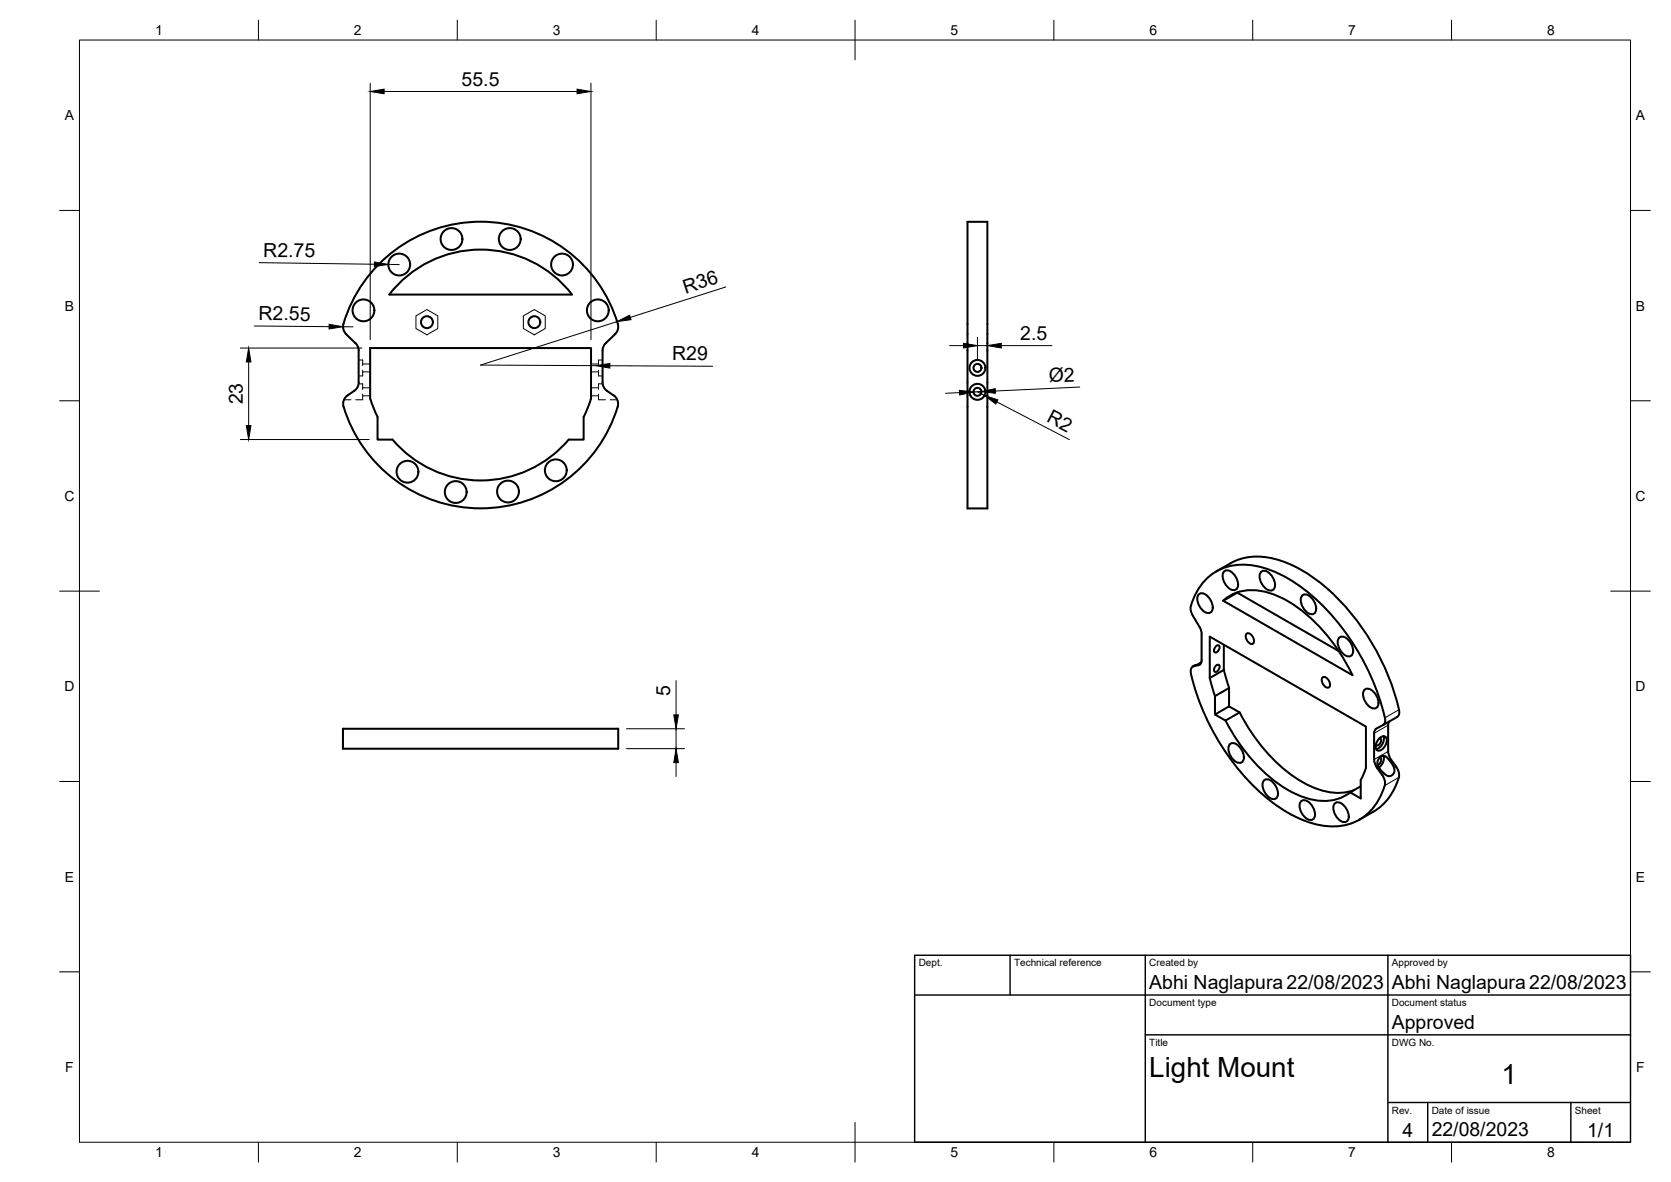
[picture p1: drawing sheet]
<svg xmlns="http://www.w3.org/2000/svg" width="420mm" height="297mm" viewBox="0 0 420 297" stroke-linecap="round" stroke-linejoin="round" font-family="sans-serif">
<!-- layer: Hidden -->
<g fill="none" stroke="#000" stroke-width=".25">
<path d="M104.6 79.4l2.7-1.6 2.8 1.6v3.2l-2.8 1.5-2.7-1.5zM131.6 79.4l2.7-1.6 2.8 1.6v3.2l-2.8 1.5-2.7-1.5zM90.1 96.5h1.1v1.4M90.2 90.5h1v1.4M91.2 99.1v1.4h-1.8M91.2 93.1v1.4h-1M91.2 91.5h1.9M91.2 93.5h1.9M91.2 97.5h1.9M91.2 99.5h1.9M148.6 91.5h1.9M148.6 93.5h1.9"/>
<path d="M148.6 97.5h1.9M148.6 99.5h1.9M150.5 99.1v1.4h1.8M150.5 93.1v1.4h1M151.5 90.5h-1v1.4M151.5 96.5h-1v1.4M86.5 100.5h1.7M153.4 100.5h1.8"/>
</g>
<!-- layer: Visible -->
<g fill="none" stroke="#000" stroke-width=".51">
<path d="M243.3 55.7h5v72.1h-5zM97.9 74h45.9M143.8 74a29 29 0 0 0-45.9 0M87 84l2.7 2.6 .4 .7 .1 .8M87 84l-.7-1.2a4.8 4.8 0 0 1 .7-3.5 36 36 0 0 1 35.1-23.6 36 36 0 0 1 33.3 26.2v.9l-.4 .8-3 3-.4 .7-.1 .8M89.1 98.2a4.1 4.1 0 0 0-2.8 2.9v.6a36 36 0 0 0 34.6 26 36 36 0 0 0 34.5-26 2.55 2.55 0 0 0-1.1-2.3l-1.7-1.2M90.2 88.1v8M90.2 96.1a2.55 2.55 0 0 1-1.1 2.1M151.5 88.1v8a2.55 2.55 0 0 0 1.1 2.1M244 99.4a1.96 1.96 0 0 1 .4-2.4l.8-.5h.9l.8 .3 .5 .6a1.91 1.91 0 0 1 0 2.2l-.8 .7-1.1 .2-.9-.4-.6-.7M93.1 100.2v-12.7h55.5v12.7M148.6 100.2l-1.8 4.6-.1 5.7h-3.7a29 29 0 0 1-44.3-.1l-3.8 .1v-5.7l-1.8-4.6"/>
<path d="M299.9 154.7l1.7 2.8M299.9 154.7l-.4-1a3.7 3.7 0 0 1 .5-3.1 13.1 13.1 0 0 1 14.9-8.5 33.5 33.5 0 0 1 18.1 10.5 60.2 60.2 0 0 1 15.2 27.8M301.3 149.5a1.66 1.66 0 0 1 2.6 .5l.6 1a2.32 2.32 0 0 1-.1 2.9 2.51 2.51 0 0 1-2.9-1.8 2.91 2.91 0 0 1-.2-2.6zM301.6 157.5l.5 1.8M302.1 159.3v6.6M305.8 143.6a18.4 18.4 0 0 1 8.8-3.7 24.2 24.2 0 0 1 15.7 5.3 58.3 58.3 0 0 1 21.5 33.6 1.35 1.35 0 0 1-.5 1.4l-5.2 2.9-.4 .5-.2 .7M307.6 151a11.6 11.6 0 0 1 11.9-1.9 35.8 35.8 0 0 1 17.3 14.8l3.3 5.8-32.5-18.7 3.5-2.1 25.5 14.7M307.7 143.7a1.66 1.66 0 0 1 2.5 .6l.7 1a2.32 2.32 0 0 1-.2 2.9 2.51 2.51 0 0 1-2.9-1.8 2.91 2.91 0 0 1-.1-2.7zM311.2 148.8l-.1 .1M313.4 159.3a1.28 1.28 0 0 1 1.7 1 .9 .9 0 0 1 .3 .9 .9 .9 0 0 1-.8 .6 1.95 1.95 0 0 1-1.2-2.5zM317 143.8a1.66 1.66 0 0 1 2.5 .6l.7 1a2.32 2.32 0 0 1-.2 2.9 2.51 2.51 0 0 1-2.9-1.8 2.91 2.91 0 0 1-.1-2.7zM327.3 149.8a1.66 1.66 0 0 1 2.6 .5l.6 1a2.32 2.32 0 0 1-.1 2.9 2.51 2.51 0 0 1-2.9-1.8 2.91 2.91 0 0 1-.2-2.6z"/>
<path d="M301.8 166.9l-1.3 .2-.6 .4M302.1 166.4l-1.2 .7M302.1 165.9a1.15 1.15 0 0 1-.7 1.2l-1.3 .3a1.36 1.36 0 0 0-.6 1.9 57.7 57.7 0 0 0 22.7 34 22.8 22.8 0 0 0 15.3 4.2 13.3 13.3 0 0 0 10.8-10.9l-.1-.5a9.1 9.1 0 0 0-2.2-3.5l-.5-1.7M304.2 170.4l1.3 4.5M305.5 179.6l3.5-2.1 2.7 1.5-3.6 2.1zM305.7 162.5l.8-.3a1.16 1.16 0 0 1-1 1.7 1.01 1.01 0 0 1 .2-1.4zM305.7 167.4l.8-.3a1.16 1.16 0 0 1-1 1.7 1.01 1.01 0 0 1 .2-1.4zM307.7 162v6.3l-3.5 2.1v-10.4l39.3 22.6v10.4l-1.4 3M307.7 168.3l1.4 4.6M309 177.5v-4.6l-3.5 2v4.7M311.7 179a41.6 41.6 0 0 0 17.1 18.2 14.6 14.6 0 0 0 11.7 1.3M332.5 170.3a1.28 1.28 0 0 1 1.7 .9 .9 .9 0 0 1 .3 1 .9 .9 0 0 1-.8 .6 1.95 1.95 0 0 1-1.2-2.5z"/>
<path d="M336.6 160.4a1.66 1.66 0 0 1 2.6 .5l.6 1a2.32 2.32 0 0 1-.1 2.9 2.51 2.51 0 0 1-2.9-1.8 2.91 2.91 0 0 1-.2-2.6zM343 173.5a1.66 1.66 0 0 1 2.5 .5l.7 1a2.32 2.32 0 0 1-.2 2.9 2.51 2.51 0 0 1-2.9-1.8 2.91 2.91 0 0 1-.1-2.6zM86.2 183.1h69.2v5.1h-69.2zM308.1 181.1a41.8 41.8 0 0 0 17.1 18.2 13.8 13.8 0 0 0 13.4 .5l.9-.7M309.1 187.1a1.66 1.66 0 0 1 2.6 .6l.6 1a2.32 2.32 0 0 1-.1 2.9 2.51 2.51 0 0 1-2.9-1.8 2.91 2.91 0 0 1-.2-2.7zM317.7 196.2a1.66 1.66 0 0 1 2.6 .6l.6 1a2.32 2.32 0 0 1-.1 2.9 2.51 2.51 0 0 1-2.9-1.8 2.91 2.91 0 0 1-.2-2.7zM342.1 196v4.6l-2.6-1.5 2.6-1.5M345.5 184.3v6.6M346.9 185.5l.2 .1a1.2 1.2 0 0 1-1 1.7l-.2-.2M346.9 190.4l.6-.4h.5l.5 .1 .6 .7a4.5 4.5 0 0 1 1.5 2.8l-.2 .8-.5 .5-.5 .2-.7-.2a5.5 5.5 0 0 1-2.1-2.2l-.2-.5a1.91 1.91 0 0 1 .5-1.8zM346.9 190.4a1.07 1.07 0 0 1-.5 1.8M346.9 185.5a1 1 0 0 1 1.4-.4 1 1 0 0 1 .4 1.4l-.4 .9a1.62 1.62 0 0 1-2.1 1.1 2.4 2.4 0 0 1 .7-3z"/>
<path d="M347.9 185a2.72 2.72 0 0 1-1.9 3.3M347.9 189.9a2.81 2.81 0 0 1-1.2 3M348.2 180.4l.1 .5a1.33 1.33 0 0 1-.5 1.3M349.3 181.3l-.3 1v6.5l.2 .9 .6 1.3a6.9 6.9 0 0 1 2 3.5l-.1 .9M351.7 195.4a14.6 14.6 0 0 1-6.4 8.6l-3.5 2M327 201.5a1.66 1.66 0 0 1 2.6 .5l.6 1a2.32 2.32 0 0 1-.1 3 2.51 2.51 0 0 1-2.9-1.9 2.91 2.91 0 0 1-.2-2.6zM335.5 202a1.66 1.66 0 0 1 2.6 .6l.6 1a2.32 2.32 0 0 1-.1 2.9 2.51 2.51 0 0 1-2.9-1.9 2.91 2.91 0 0 1-.2-2.6z"/>
<circle cx="91.4" cy="78" r="2.74"/>
<circle cx="100.4" cy="66.5" r="2.74"/>
<circle cx="113.5" cy="60.1" r="2.74"/>
<circle cx="128.2" cy="60.1" r="2.74"/>
<circle cx="141.3" cy="66.5" r="2.74"/>
<circle cx="150.3" cy="78" r="2.74"/>
<circle cx="107.3" cy="81" r="1.49"/>
<circle cx="134.4" cy="81" r="1.49"/>
<circle cx="245.8" cy="92.5" r="2"/>
<circle cx="245.8" cy="92.5" r="1.01"/>
<circle cx="245.8" cy="98.5" r="1.01"/>
<circle cx="102.5" cy="118.6" r="2.74"/>
<circle cx="139.8" cy="118.2" r="2.74"/>
<circle cx="114.6" cy="123.7" r="2.74"/>
<circle cx="127.7" cy="123.5" r="2.74"/>
</g>
<!-- layer: Visible Narrow -->
<path d="M300.7 167.1l-.6 .3M301.7 166.9l-.4 .3M351.7 178.4l-3.5 2M346.6 192.8l-.3 .2M348 194.4l-.5 .3M349 188.8l-3.5 2.1M349 182.3l-3.5 2M349.8 191l-.3 .2M351 192.6l-.5 .3M351.7 195.4l-3.5 2" fill="none" stroke="#000" stroke-width=".25"/>
<!-- layer: BORDER -->
<g fill="none" stroke="#000" stroke-width=".25">
<path d="M20 10.1h390v276.9h-390zM65 5.1v5M115 5.1v5M165 5.1v5M215 5.1v10M265 5.1v5M315 5.1v5M365 5.1v5M15 52.9h5M410 52.9h5M15 100.7h5M410 100.7h5"/>
<path d="M15 148.6h10M405 148.6h10M15 196.4h5M410 196.4h5M15 244.2h5M410 244.2h5M65 287v5M115 287v5M165 287v5M215 282.1v9.9M265 287v5M315 287v5"/>
<path d="M365 287v5"/>
</g>
<!-- layer: TITLEBLOCK -->
<path d="M230 240.1h180v46.9h-180zM230 250h180M254 240.1v9.9M288 240.1v46.9M349 240.1v46.9M288 260.1h122M349 277.1h61M359 277.1v9.9M395 277.1v9.9" fill="none" stroke="#000" stroke-width=".36"/>
<!-- layer: FD_Dimensions -->
<g fill="none" stroke="#000" stroke-width=".25">
<path d="M93.1 20.9v64.5M96.6 23h48.5M148.6 20.9v64.5M65.2 66l28.9 .4M97.6 66.4l2.8 .1M182.5 72.1l-24 7.7M60.4 87.5h30.6M62.5 91v16M64 81.9l18.8 .2M86.3 82.1h2.5M153.3 91.9l25.9 .1M155.2 80.8l-34.4 10.9 29 .2"/>
<path d="M238.8 86.9h3.5M241.3 98.7l-3.5 .1M245.8 98.5l1.7 .9M245.8 84.8v5.6M245.8 86.9h2.5M246.8 98.4l-2 .1M248.3 84.8v1.2M251.8 86.9h12.7M271.5 97.3l-21.2 1M60.4 110.5h32.4M250.6 101l18.3 9.5M170 171v8.6"/>
<path d="M157.5 188.1h14.6M157.5 183.1h14.6M170 183.1v5M170 191.7v3.4"/>
</g>
<g fill="#000" stroke="#000" stroke-width=".25">
<path d="M93.1 23l3.5-.6v1.2zM145.1 22.4l3.5 .6-3.5 .6zM94.1 65.8l3.5 .6-3.5 .6zM155.2 80.8l3.1-1.6 .4 1.1zM62.5 87.5l.6 3.5h-1.2zM82.8 81.5l3.5 .6-3.6 .6zM149.8 91.9l3.6-.6-.1 1.2zM241.2 98.1l3.6 .4-3.5 .8zM242.3 86.3l3.5 .6-3.5 .5zM246.8 98.4l3.4-.7 .1 1.1zM248.3 86.9l3.5-.6v1.1zM61.9 107h1.2l-.6 3.5z"/>
<path d="M247.5 99.4l3.4 1.1-.5 1zM169.4 179.6h1.2l-.6 3.5zM170 188.1l.6 3.6h-1.2z"/>
</g>
<g font-size="7">
<text x="289" y="270.6">Light Mount</text>
<text x="377.5" y="272.3">1</text>
</g>
<g font-size="4.9">
<text x="116.1" y="21.5">55.5</text>
<text x="66.2" y="64.6" transform="rotate(1 66.2 64.6)">R2.75</text>
<text x="172.4" y="73.8" transform="rotate(-18 172.4 73.8)">R36</text>
<text x="65" y="80.5" transform="rotate(1 65 80.5)">R2.55</text>
<text x="256.5" y="85.4">2.5</text>
<text x="169" y="90.5">R29</text>
<text x="61.1" y="101.6" transform="rotate(-90 61.1 101.6)">23</text>
<text x="263.8" y="96.1" transform="rotate(-3 263.8 96.1)">Ø2</text>
<text x="263" y="105.8" transform="rotate(27 263 105.8)">R2</text>
<text x="168.5" y="174.9" transform="rotate(-90 168.5 174.9)">5</text>
<text x="289" y="248.5">Abhi Naglapura22/08/2023</text>
<text x="350" y="248.5">Abhi Naglapura 22/08/2023</text>
<text x="350" y="258.6">Approved</text>
<text x="352.6" y="285.7">4</text>
<text x="360" y="285.5">22/08/2023</text>
<text x="399.1" y="285.7">1/1</text>
</g>
<g font-size="3.5">
<text x="39" y="8.8">1</text>
<text x="89" y="8.8">2</text>
<text x="139" y="8.8">3</text>
<text x="189" y="8.8">4</text>
<text x="239" y="8.8">5</text>
<text x="289" y="8.8">6</text>
<text x="339" y="8.8">7</text>
<text x="389" y="8.8">8</text>
<text x="16.3" y="30.2">A</text>
<text x="411.3" y="30.2">A</text>
<text x="16.3" y="78">B</text>
<text x="411.3" y="78">B</text>
<text x="16.2" y="125.9">C</text>
<text x="411.2" y="125.9">C</text>
<text x="16.2" y="173.7">D</text>
<text x="411.2" y="173.7">D</text>
<text x="16.3" y="221.6">E</text>
<text x="411.3" y="221.6">E</text>
<text x="16.4" y="269.4">F</text>
<text x="411.4" y="269.4">F</text>
<text x="39" y="290.8">1</text>
<text x="89" y="290.8">2</text>
<text x="139" y="290.8">3</text>
<text x="189" y="290.8">4</text>
<text x="239" y="290.8">5</text>
<text x="289" y="290.8">6</text>
<text x="339" y="290.8">7</text>
<text x="389" y="290.8">8</text>
</g>
<g font-size="2.5">
<text x="231" y="242.9">Dept.</text>
<text x="255" y="242.9">Technical reference</text>
<text x="289" y="242.9">Created by</text>
<text x="350" y="242.9">Approved by</text>
<text x="289" y="252.8">Document type</text>
<text x="350" y="252.8">Document status</text>
<text x="289" y="262.9">Title</text>
<text x="350" y="262.9">DWG No.</text>
<text x="350" y="279.9">Rev.</text>
<text x="360" y="279.9">Date of issue</text>
<text x="396" y="279.9">Sheet</text>
</g>
</svg>
